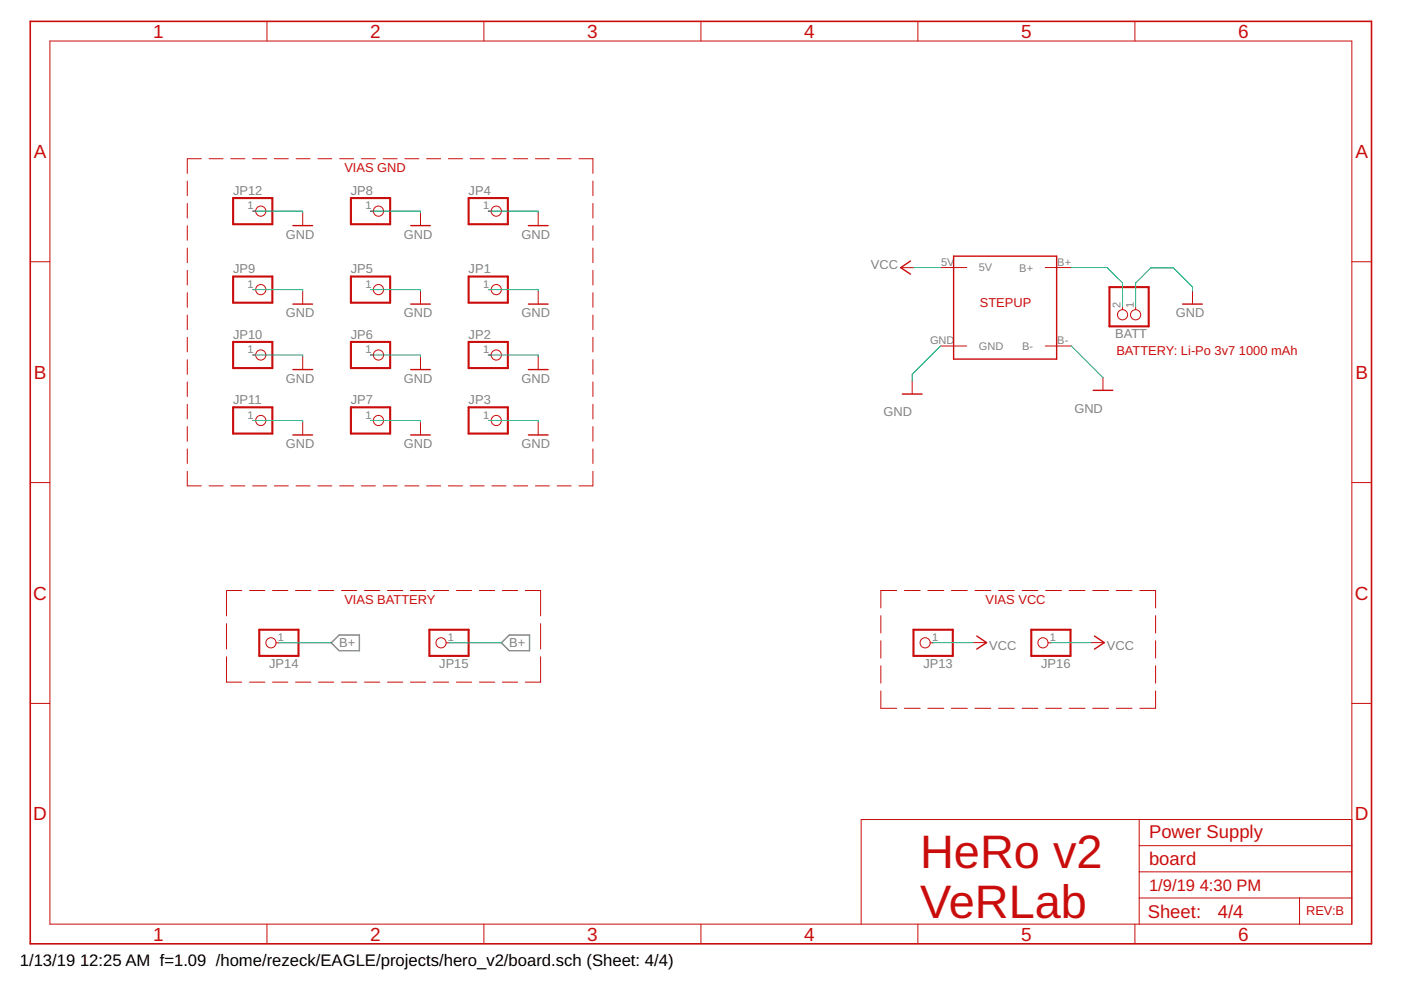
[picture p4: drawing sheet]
<svg xmlns="http://www.w3.org/2000/svg" width="297mm" height="210mm" viewBox="0 0 297 210" stroke-linecap="round" stroke-linejoin="round" font-family="sans-serif">
<path d="M70.2 136.3l1.7-1.7h4.3v3.4h-4.3zM106.3 136.3l1.7-1.7h4.3v3.4h-4.3z" fill="none" stroke="#808080" stroke-width=".3"/>
<g fill="none" stroke="#c90d0c" stroke-width=".21">
<path d="M10.6 8.7h276v187.2h-276zM56.6 4.5v4.2M102.6 4.5v4.2M148.6 4.5v4.2M194.6 4.5v4.2M240.6 4.5v4.2M39.7 38.4v3.1M42.7 33.7h-3v3.1M44.3 33.7h3M48.9 33.7h3M53.6 33.7h2.9M58.2 33.7h2.9"/>
<path d="M62.8 33.7h2.9M67.4 33.7h3M72 33.7h3M76.6 33.7h3M81.2 33.7h3M85.8 33.7h3M90.4 33.7h3M95.1 33.7h2.9M99.7 33.7h3M104.3 33.7h3M108.9 33.7h3M113.5 33.7h3"/>
<path d="M118.1 33.7h3M122.7 33.7h3v3.1M125.7 38.4v3.1M6.4 55.5h4.2M39.7 43.1v3.1M39.7 47.9v3M39.7 52.6v3.1M39.7 57.3v3.1M53.6 44.8h.6M64.2 45.1v2.7M78.5 44.8h.7M89.2 45.1v2.7"/>
<path d="M103.5 44.8h.6M114.1 45.1v2.7M125.7 43.1v3.1M125.7 47.9v3M125.7 52.6v3.1M125.7 57.3v3.1M191 56.7h2.7M199.4 56.7h5.6M221.6 56.7h5.6M286.6 55.5h4.2M39.7 62.1v3.1M39.7 66.8v3.1"/>
<path d="M39.7 71.5v3.1M39.7 76.3v3.1M53.6 61.4h.6M53.6 75.3h.6M64.2 61.7v2.8M64.2 75.6v2.8M78.5 61.4h.7M78.5 75.3h.7M89.2 61.7v2.8M89.2 75.6v2.8M103.5 61.4h.6M103.5 75.3h.6"/>
<path d="M114.1 61.7v2.8M114.1 75.6v2.8M125.7 62.1v3.1M125.7 66.8v3.1M125.7 71.5v3.1M125.7 76.3v3.1M199.4 73.4h5.6M221.6 73.4h5.6M233.8 80v2.8M238 65v.6M240.8 65v.6M252.8 61.7v2.8"/>
<path d="M39.7 81v3.1M39.7 85.7v3.1M39.7 90.4v3.2M39.7 95.2v3.1M39.7 99.9v3.1h3M53.6 89.2h.6M64.2 89.5v2.7M78.5 89.2h.7M89.2 89.5v2.7M103.5 89.2h.6M114.1 89.5v2.7M125.7 99.9v3.1h-3"/>
<path d="M125.7 81v3.1M125.7 85.7v3.1M125.7 90.4v3.2M125.7 95.2v3.1M193.4 80.8v2.7M6.4 102.3h4.2M44.3 103h3M48.9 103h3M53.6 103h2.9M58.2 103h2.9M62.8 103h2.9M67.4 103h3"/>
<path d="M72 103h3M76.6 103h3M81.2 103h3M85.8 103h3M90.4 103h3M95.1 103h2.9M99.7 103h3M104.3 103h3M108.9 103h3M113.5 103h3M118.1 103h3M286.6 102.3h4.2"/>
<path d="M48 132.2v5.4M48 139.2v5.4h3.3M51.3 125.2h-3.3v5.4M52.9 125.2h3.3M57.8 125.2h3.2M58.5 136.3h.6M62.7 125.2h3.2M67.5 125.2h3.3M72.4 125.2h3.2M77.3 125.2h3.2M82.1 125.2h3.3M87 125.2h3.3"/>
<path d="M91.9 125.2h3.2M94.6 136.3h.6M96.8 125.2h3.2M101.6 125.2h3.3M106.5 125.2h3.2M111.4 125.2h3.2v5.4M114.6 139.2v5.4h-3.2M114.6 132.2v5.4M186.8 130.5v3.7M186.8 135.8v3.7M190.1 125.2h-3.3v3.7M191.7 125.2h3.4"/>
<path d="M196.7 125.2h3.4M197.2 136.3h.6M201.7 125.2h3.4M206.4 136.2h2.8M206.7 125.2h3.4M211.7 125.2h3.4M216.7 125.2h3.3M221.7 125.2h3.3M222.2 136.3h.6M226.7 125.2h3.3M231.4 136.2h2.7M231.7 125.2h3.3"/>
<path d="M236.7 125.2h3.3M241.7 125.2h3.3v3.7M245 130.5v3.7M245 135.8v3.7M6.4 149.1h4.2M52.9 144.6h3.3M57.8 144.6h3.2M62.7 144.6h3.2M67.5 144.6h3.3M72.4 144.6h3.2M77.3 144.6h3.2M82.1 144.6h3.3"/>
<path d="M87 144.6h3.3M91.9 144.6h3.2M96.8 144.6h3.2M101.6 144.6h3.3M106.5 144.6h3.2M186.8 141.2v3.6M186.8 146.5v3.7h3.3M191.7 150.2h3.4M196.7 150.2h3.4M201.7 150.2h3.4M206.7 150.2h3.4M211.7 150.2h3.4"/>
<path d="M216.7 150.2h3.3M221.7 150.2h3.3M226.7 150.2h3.3M231.7 150.2h3.3M236.7 150.2h3.3M245 146.5v3.7h-3.3M245 141.2v3.6M286.6 149.1h4.2M241.5 173.8v22.1M241.5 179.3h45.1M286.6 173.8h-104v22.1M56.6 195.9v4.2"/>
<path d="M102.6 195.9v4.2M148.6 195.9v4.2M194.6 195.9v4.2M240.6 195.9v4.2M241.5 190.4h45.1M241.5 184.8h45.1M275.5 190.4v5.5"/>
<circle cx="55.3" cy="44.8" r="1.08"/>
<circle cx="80.2" cy="44.8" r="1.08"/>
<circle cx="105.2" cy="44.8" r="1.08"/>
<circle cx="55.3" cy="75.3" r="1.08"/>
<circle cx="55.3" cy="61.4" r="1.08"/>
<circle cx="80.2" cy="61.4" r="1.08"/>
<circle cx="80.2" cy="75.3" r="1.08"/>
<circle cx="105.2" cy="61.4" r="1.08"/>
<circle cx="105.2" cy="75.3" r="1.08"/>
<circle cx="238" cy="66.7" r="1.08"/>
<circle cx="240.8" cy="66.7" r="1.08"/>
<circle cx="55.3" cy="89.2" r="1.08"/>
<circle cx="80.2" cy="89.2" r="1.08"/>
<circle cx="105.2" cy="89.2" r="1.08"/>
<circle cx="57.4" cy="136.3" r="1.08"/>
<circle cx="93.5" cy="136.3" r="1.08"/>
<circle cx="196.2" cy="136.3" r="1.08"/>
<circle cx="221.1" cy="136.3" r="1.08"/>
</g>
<g fill="none" stroke="#c90d0c" stroke-width=".3">
<path d="M62.1 47.8h4.2M87.1 47.8h4.1M112 47.8h4.2M193 55.4l-2 1.3 2 1.4M62.1 64.5h4.2M62.1 78.4h4.2M87.1 64.5h4.1M87.1 78.4h4.1M112 64.5h4.2M112 78.4h4.2M202.2 76.1h21.8M202.2 76.2v-21.9h21.8v21.9"/>
<path d="M250.7 64.5h4.2M62.1 92.2h4.2M87.1 92.2h4.1M112 92.2h4.2M191.3 83.5h4.2M231.8 82.8h4.1M207.1 134.9l2.1 1.3-2.1 1.4M232.1 134.9l2 1.3-2 1.4"/>
</g>
<g fill="none" stroke="#c90d0c" stroke-width=".44">
<path d="M49.4 58.6h8.3v5.6h-8.3zM49.4 42h8.3v5.5h-8.3zM74.4 58.6h8.3v5.6h-8.3zM74.4 42h8.3v5.5h-8.3zM99.4 58.6h8.3v5.6h-8.3zM99.4 42h8.3v5.5h-8.3zM49.4 72.5h8.3v5.5h-8.3zM74.4 72.5h8.3v5.5h-8.3zM99.4 72.5h8.3v5.5h-8.3zM235.2 60.9h8.3v8.3h-8.3zM49.4 86.4h8.3v5.5h-8.3zM74.4 86.4h8.3v5.5h-8.3z"/>
<path d="M99.4 86.4h8.3v5.5h-8.3zM55 133.5h8.3v5.6h-8.3zM91 133.5h8.4v5.6h-8.4zM193.7 133.5h8.3v5.6h-8.3zM218.7 133.5h8.3v5.6h-8.3z"/>
</g>
<path d="M6.4 4.5h284.4v195.6h-284.4z" fill="none" stroke="#c90d0c" stroke-width=".34"/>
<g fill="none" stroke="#0dab76" stroke-width=".21">
<path d="M53.6 44.8h10.6v.3M78.5 44.8h10.7v.3M103.5 44.8h10.6v.3M199.4 56.7h-5.7M227.2 56.7h7.5l3.3 3.3v5M53.6 61.4h10.6v.3M53.6 75.3h10.6v.3M78.5 61.4h10.7v.3M78.5 75.3h10.7v.3M103.5 61.4h10.6v.3M103.5 75.3h10.6v.3M199.4 73.4l-6 6v1.4"/>
<path d="M227.2 73.4l6.6 6.6M252.8 61.7v-.8l-4-4.1h-4.8l-3.2 3.2v5M53.6 89.2h10.6v.3M78.5 89.2h10.7v.3M103.5 89.2h10.6v.3M59.1 136.3h11.1M95.2 136.3h11.1M197.8 136.2h8.6M197.8 136.2v.1M222.8 136.2h8.6M222.8 136.2v.1"/>
</g>
<g font-size="9.9" fill="#c90d0c">
<text x="195.1" y="184">HeRo v2</text>
<text x="195.1" y="194.6">VeRLab</text>
</g>
<g font-size="4" fill="#c90d0c">
<text x="32.5" y="8">1</text>
<text x="78.5" y="8">2</text>
<text x="124.5" y="8">3</text>
<text x="170.5" y="8">4</text>
<text x="216.5" y="8">5</text>
<text x="262.5" y="8">6</text>
<text x="7.2" y="33.5">A</text>
<text x="287.4" y="33.5">A</text>
<text x="7.2" y="80.3">B</text>
<text x="287.4" y="80.3">B</text>
<text x="7.1" y="127.1">C</text>
<text x="287.3" y="127.1">C</text>
<text x="7.1" y="174">D</text>
<text x="287.3" y="174">D</text>
<text x="32.5" y="199.4">1</text>
<text x="78.5" y="199.4">2</text>
<text x="124.5" y="199.4">3</text>
<text x="170.5" y="199.4">4</text>
<text x="216.5" y="199.4">5</text>
<text x="262.5" y="199.4">6</text>
</g>
<g font-size="3.9" fill="#c90d0c">
<text x="243.6" y="177.6">Power Supply</text>
<text x="243.6" y="183.5">board</text>
<text x="243.3" y="194.7">Sheet:</text>
<text x="258.2" y="194.6">4/4</text>
</g>
<g font-size="3.5" fill="#c90d0c">
<text x="243.6" y="189">1/9/19</text>
<text x="254.4" y="189">4:30 PM</text>
</g>
<g font-size="3.5">
<text x="4.2" y="204.7">1/13/19</text>
<text x="17" y="204.7">12:25 AM f=1.09 /home/rezeck/EAGLE/projects/hero_v2/board.sch (Sheet: 4/4)</text>
</g>
<g font-size="2.7" fill="#808080">
<text x="49.4" y="41.3">JP12</text>
<text x="74.4" y="41.3">JP8</text>
<text x="99.4" y="41.3">JP4</text>
<text x="60.6" y="50.6">GND</text>
<text x="85.6" y="50.6">GND</text>
<text x="110.6" y="50.6">GND</text>
<text x="49.4" y="57.9">JP9</text>
<text x="74.4" y="57.9">JP5</text>
<text x="99.4" y="57.9">JP1</text>
<text x="184.7" y="57">VCC</text>
<text x="49.4" y="71.8">JP10</text>
<text x="60.6" y="67.2">GND</text>
<text x="74.4" y="71.8">JP6</text>
<text x="85.6" y="67.2">GND</text>
<text x="99.4" y="71.8">JP2</text>
<text x="110.6" y="67.2">GND</text>
<text x="236.4" y="71.7">BATT</text>
<text x="249.3" y="67.2">GND</text>
<text x="60.6" y="81.1">GND</text>
<text x="85.6" y="81.1">GND</text>
<text x="110.6" y="81.1">GND</text>
<text x="49.4" y="85.7">JP11</text>
<text x="74.4" y="85.7">JP7</text>
<text x="99.4" y="85.7">JP3</text>
<text x="187.3" y="88.3">GND</text>
<text x="227.8" y="87.5">GND</text>
<text x="60.6" y="95">GND</text>
<text x="85.6" y="95">GND</text>
<text x="110.6" y="95">GND</text>
<text x="71.9" y="137.3">B+</text>
<text x="108" y="137.3">B+</text>
<text x="209.7" y="137.9">VCC</text>
<text x="234.7" y="137.9">VCC</text>
<text x="57.1" y="141.7">JP14</text>
<text x="93.1" y="141.7">JP15</text>
<text x="195.8" y="141.7">JP13</text>
<text x="220.8" y="141.7">JP16</text>
</g>
<g font-size="2.7" fill="#c90d0c">
<text x="73" y="36.4">VIAS GND</text>
<text x="207.7" y="65">STEPUP</text>
<text x="236.7" y="75.3">BATTERY: Li-Po 3v7</text>
<text x="262.7" y="75.3">1000 mAh</text>
<text x="73" y="128">VIAS BATTERY</text>
<text x="208.9" y="128">VIAS VCC</text>
<text x="276.9" y="194">REV:B</text>
</g>
<g font-size="2.3" fill="#808080">
<text x="52.5" y="44.4">1</text>
<text x="77.5" y="44.4">1</text>
<text x="102.4" y="44.4">1</text>
<text x="199.5" y="56.3">5V</text>
<text x="207.5" y="57.6">5V</text>
<text x="216.1" y="57.6">B+</text>
<text x="224.2" y="56.3">B+</text>
<text x="52.5" y="61">1</text>
<text x="77.5" y="61">1</text>
<text x="102.4" y="61">1</text>
<text x="237.6" y="65.3" transform="rotate(-90 237.6 65.3)">2</text>
<text x="240.4" y="65.3" transform="rotate(-90 240.4 65.3)">1</text>
<text x="52.5" y="74.9">1</text>
<text x="77.5" y="74.9">1</text>
<text x="102.4" y="74.9">1</text>
<text x="197.2" y="73">GND</text>
<text x="207.5" y="74.2">GND</text>
<text x="216.7" y="74.2">B-</text>
<text x="224.2" y="73">B-</text>
<text x="52.5" y="88.8">1</text>
<text x="77.5" y="88.8">1</text>
<text x="102.4" y="88.8">1</text>
<text x="58.9" y="135.9">1</text>
<text x="95" y="135.9">1</text>
<text x="197.6" y="135.9">1</text>
<text x="222.6" y="135.9">1</text>
</g>
</svg>
